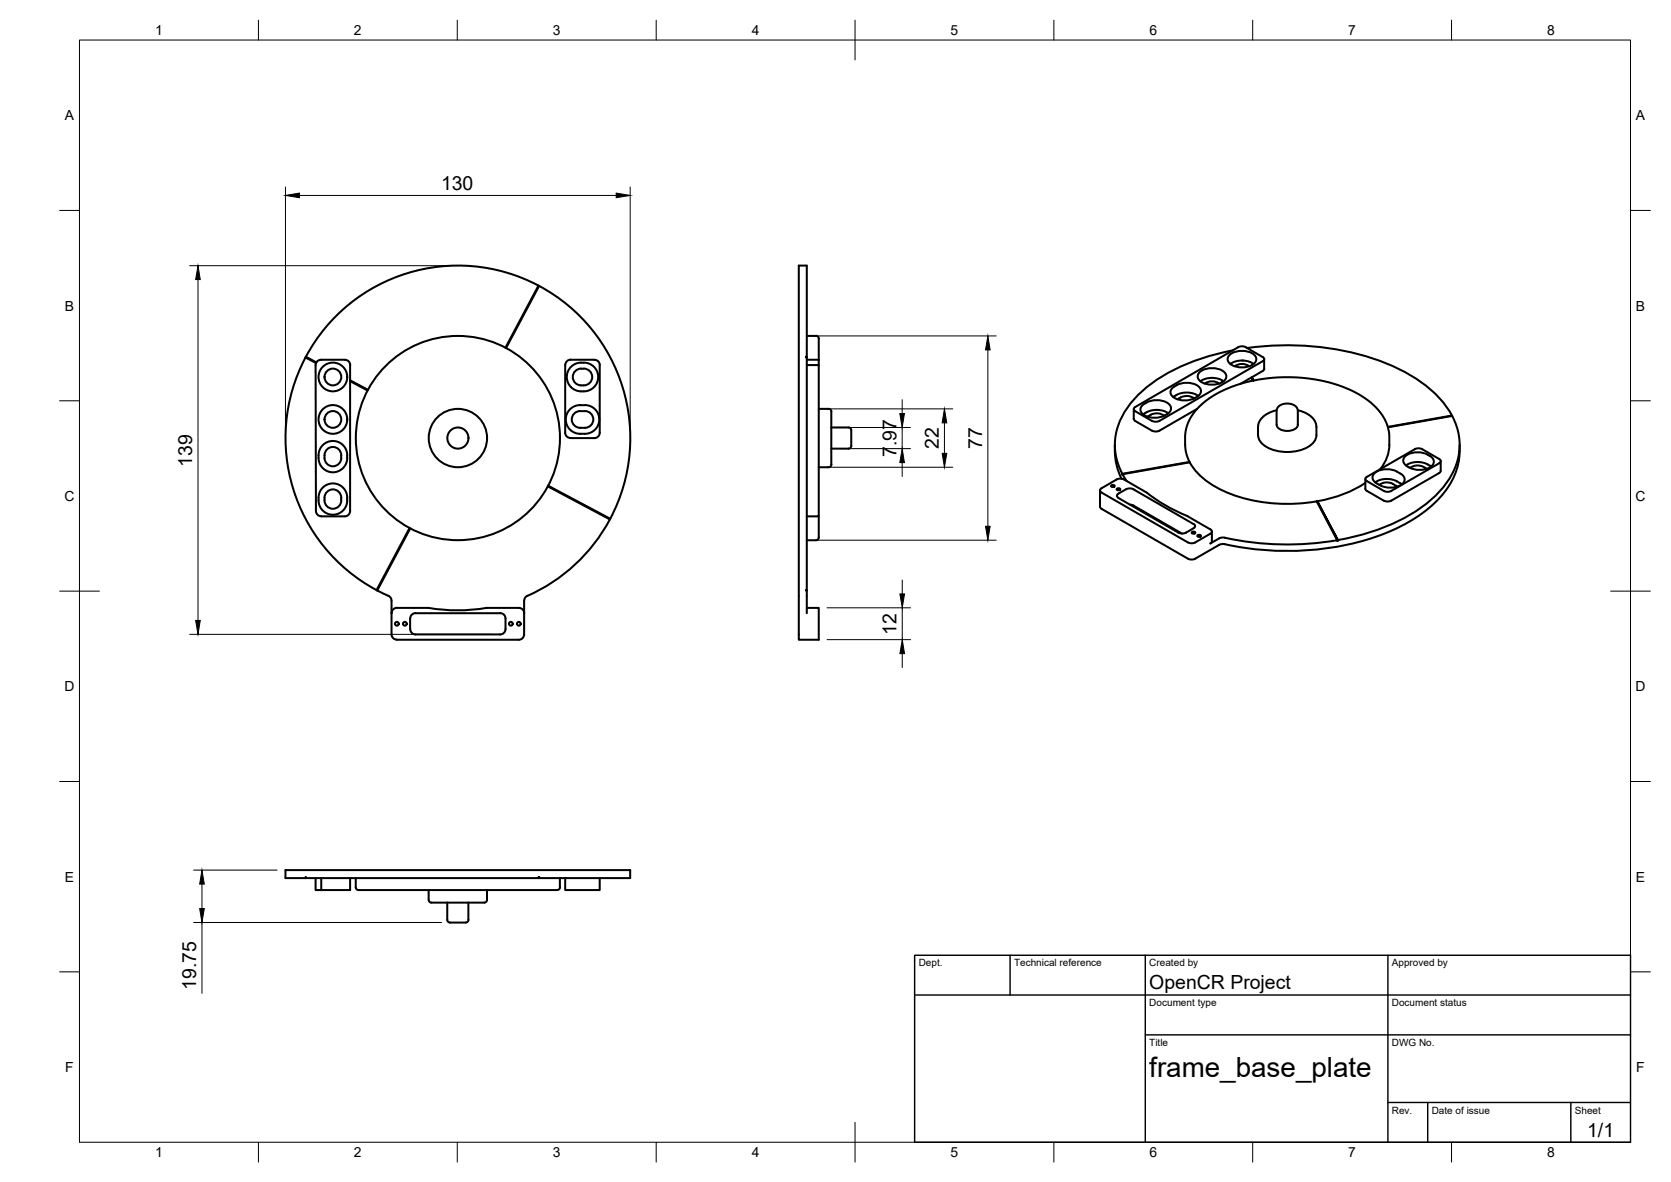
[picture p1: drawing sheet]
<svg xmlns="http://www.w3.org/2000/svg" width="420mm" height="297mm" viewBox="0 0 420 297" stroke-linecap="round" stroke-linejoin="round" font-family="sans-serif">
<!-- layer: Visible -->
<g fill="none" stroke="#000" stroke-width=".51">
<path d="M135.4 71.8l-8.3 15.6M135.4 71.8a43.3 43.3 0 0 0-58.6 18M135.4 71.8a43.3 43.3 0 0 1 18 58.5M135.6 71.9l-8.3 15.6M76.8 89.8l2.7 1.4M76.8 89.8a43.3 43.3 0 0 0 18.1 58.6M76.9 89.6l2.6 1.5M79.4 91.7v36.7a1.36 1.36 0 0 0 1.4 1.4h5.9a1.33 1.33 0 0 0 1.3-1.4v-36.7M88 95.6l4.5 2.3M88 95.8l4.4 2.3M88.1 91.7a1.33 1.33 0 0 0-1.4-1.3h-5.9a1.37 1.37 0 0 0-1.4 1.3M142.7 90.6l.7-.2h6.1a1.3 1.3 0 0 1 1.3 1.3v17.1a1.34 1.34 0 0 1-1.3 1.3h-6a1.34 1.34 0 0 1-1.4-1.3v-17.1l.1-.4z"/>
<path d="M146.1 91.2a3.7 3.7 0 0 1 4.3 3.5 3.7 3.7 0 0 1-4.3 3.6M146.1 92.7a2.18 2.18 0 0 1 2.8 2 2.18 2.18 0 0 1-2.8 2.1M146.1 91.1a3.6 3.6 0 0 0-3.6 3.6 3.6 3.6 0 0 0 3.6 3.6M146.1 92.6a2.11 2.11 0 0 0-2.1 2.1 2.11 2.11 0 0 0 2.1 2.1M202.6 89.6h.3v.2h-.3zM202.9 89.6v-22.9h-2v94.1h5v-8h-3M202.9 89.8v58.5M202.9 84.4h2.3a1.38 1.38 0 0 1 .7 1.8v4.2M202.9 91.7h3v38.1h-3M202.9 90.4h3M205.9 90.4v1.3M295.4 97.1a1.56 1.56 0 0 0-1.1 1.4 1.56 1.56 0 0 0 1.1 1.5 5.6 5.6 0 0 0 5.1 0"/>
<path d="M295.4 97.1a5.1 5.1 0 0 1 6.4 .5 1.77 1.77 0 0 1-1.4 2.4M301.3 99.5a5.5 5.5 0 0 0-6.3 .3M301.7 93.5a5 5 0 0 1 6.5 .4 1.75 1.75 0 0 1-1.5 2.4 5 5 0 0 1-5.4-1 1.36 1.36 0 0 1 .4-1.8zM301.8 95.8a5.4 5.4 0 0 1 5.9 0M303 96.4a3.1 3.1 0 0 1 3.5 0M309.2 89.2a5 5 0 0 1 6.5 .4 1.75 1.75 0 0 1-1.4 2.4 5 5 0 0 1-5.4-1.1 1.36 1.36 0 0 1 .3-1.7zM309.4 91.5a5.4 5.4 0 0 1 5.8 0M310 88.1a47.7 47.7 0 0 0-22.7 10.1 18.6 18.6 0 0 0-7 14.1 15.7 15.7 0 0 0 1.9 6.8M310.5 92a3.1 3.1 0 0 1 3.6 0M313.6 87.5a68.7 68.7 0 0 1 38.1 5.2 29.8 29.8 0 0 1 13.4 11.7M314.8 95h-.1M315 95.7l-.4-.8-2.7 1.5"/>
<path d="M315.2 95.6l-.4-.8 .3 .8M317.5 89.7l-4.2-2.4a2.06 2.06 0 0 0-2 0l-26.1 15.2v.6l.3 .2 4.1 2.5M317.5 93.2l-2.7 1.6M317.5 90.8l-26 15M317.5 89.7l.4 .6-.4 .5M317.9 90.3v2.4M317.9 92.7l-.4 .5M81.2 111.9a3.6 3.6 0 0 1 4.2-.7 3.6 3.6 0 0 1 1.9 3.9 3.6 3.6 0 0 1-4 3.6 3.6 3.6 0 0 1-3.2-4.3 3.6 3.6 0 0 1 1.1-2.5zM82.2 112.9a2.17 2.17 0 0 1 2.6-.3 2.17 2.17 0 0 1 1 2.5 2.15 2.15 0 0 1-2.5 2.1 2.15 2.15 0 0 1-1.7-2.8l.1-.5zM145.9 101.8h1.2M145.9 103.3h1.2M145.9 103.3a2.11 2.11 0 0 0-2.1 2.1 2.11 2.11 0 0 0 2.1 2.1"/>
<path d="M145.9 101.8a3.6 3.6 0 0 0-3.6 3.6 3.6 3.6 0 0 0 3.6 3.6M147.1 101.8a3.6 3.6 0 0 1 3.6 3.6 3.6 3.6 0 0 1-3.6 3.6h-1.2M147.1 103.3a2.11 2.11 0 0 1 2.1 2.1 2.11 2.11 0 0 1-2.1 2.1h-1.2M205.9 102.8h2.5a.67 .67 0 0 1 .6 .6M209 103.4v13.4M209 107.4h4.4a1.2 1.2 0 0 1 .6 1.6v2.2a1.22 1.22 0 0 1-.6 1.5h-4.4M209 116.8a.67 .67 0 0 1-.6 .6h-2.5M280.3 111.8v1.6M280.3 113.4a15.4 15.4 0 0 0 1.7 6.9M282.2 119.2l.1 .1M282.2 119.3v-.1l16.9-3a19.8 19.8 0 0 0 11.6 8.4 42.5 42.5 0 0 0 20.4 1.4M282.3 119.2l1 1.7"/>
<path d="M285.1 102.8v2.5M287.3 101.8a5.2 5.2 0 0 1 7 .2 1.77 1.77 0 0 1-1.4 2.4 5 5 0 0 1-6-.8 1.36 1.36 0 0 1 .4-1.8zM288.9 104.5l-.3 .2M289.7 105.8l1.1 .2 .8-.2M292.7 104.5a3.2 3.2 0 0 0-3.8 0M293.8 103.9a5.6 5.6 0 0 0-6.4 .2M298 111.8l.1-3.4 .9-2.8 2-2.8 2.6-2.3 3.2-2 4.1-1.7 5.1-1.3 5.5-.7h4.3l5.5 .7 5.2 1.3 4 1.7 2.7 1.5 1.5 1.2 2.2 2.3 1.7 2.8 .5 1.7 .2 1.5a11.1 11.1 0 0 1-2.2 8.4M298 111.8l.2 1.9 .9 2.4M299.1 116.2l-16.9 2.9v.1M300.2 100.1a3.2 3.2 0 0 0-4.1 .3M301 102.8l-9.4 5.4-.8 .2-1.1-.2-4.2-2.4-.4-.5M316.3 109.3a4.2 4.2 0 0 0 3 3.5 11.2 11.2 0 0 0 10.3-1 3.3 3.3 0 0 0 1.4-2.5"/>
<path d="M321 106.8v-3.6l.2-.6 .8-.8 1.3-.4 1.5 .2 1.3 .8 .2 .8v3.6M321 103.1l-2.4 .9-1.5 1.3-.7 1.5-.1 2.6M321 106.8a2.34 2.34 0 0 0 2.7 1.5 2.34 2.34 0 0 0 2.6-1.5M326.3 103.1l2.2 .8 1.6 1.2 .9 1.7v2.6M349 107.4l16.1-2.9a15.6 15.6 0 0 1-2.5 18.3 40.6 40.6 0 0 1-20.4 11.6l-5.8 1.3M352.1 119a1.56 1.56 0 0 1 1.1 1.5 1.56 1.56 0 0 1-1.1 1.5 5.7 5.7 0 0 1-6.8-1.3 1.75 1.75 0 0 1 1.4-2.5 5.7 5.7 0 0 1 5.4 .8M353.5 117a5.5 5.5 0 0 1 6 0M354.6 117.6a3.2 3.2 0 0 1 3.8 0M358.4 117.6l.3 .2M359.5 114.5a1.56 1.56 0 0 1 1 1.5 1.56 1.56 0 0 1-1 1.5 5.4 5.4 0 0 1-6.5-1.1 1.75 1.75 0 0 1 1.5-2.4 5.6 5.6 0 0 1 5 .5M359.5 117l.3 .2M362.2 115.9l.1 2.4-.2 .4-12.3 7.1"/>
<path d="M365.1 104.5v-.1l-16.1 2.9M367 113.4a18.4 18.4 0 0 1-6.8 13.5 48.1 48.1 0 0 1-23.4 10.4 77.2 77.2 0 0 1-29.6-.6l-.7 .2-6 3.5M367 111.8v1.6M80.1 125.7a3.6 3.6 0 0 0 3.6 3.7 3.6 3.6 0 0 0 3.6-3.7M80.1 125.8a3.7 3.7 0 0 1 3.6-4.3 3.7 3.7 0 0 1 3.6 4.3M81.6 125.7a2.11 2.11 0 0 0 2.1 2.2 2.11 2.11 0 0 0 2.1-2.2M81.6 125.8a2.18 2.18 0 0 1 2.1-2.8 2.18 2.18 0 0 1 2.1 2.8M103 132.7l-8.3 15.6M103.1 132.8l-8.3 15.6M137.7 122.2l15.6 8.3M137.8 122.1l15.6 8.3M153.4 130.3a43.7 43.7 0 0 1-21.1 19.6l-.5 1.1"/>
<path d="M205.9 129.8v4.1a1.39 1.39 0 0 1-.7 1.8l-2.3 .1M276.6 127.3l.4 .6 21.7 12.5 .7 .2 1.2-.2M276.6 123.2v4.1M279.4 122.1l.5-.2 .4 .3-.6 .2zM280.8 122.9l.6-.2 .3 .3-.6 .2zM283.3 120.9h.1M284.2 126.8l.8 .2 12.2 7.1M296.3 133.9l1.2 .2 .7-.2M298.6 129.7l5.7 3.3M298.6 129.7a42 42 0 0 1-10.4-6l-5.6-3.2-.7-.2-1.2 .2-3.7 2.2-.4 .5 .4 .6 21.7 12.5 .7 .2 1.2-.2M299.6 133.8l.6-.2 .4 .3-.6 .2zM300.1 131.7l-15.4-8.9h-1.2l-2.6 1.5v.6l.3 .2 15.1 8.8"/>
<path d="M300.1 131.7l.3 .2v.6l-2.2 1.4M301 134.6l.6-.2 .4 .3-.6 .2zM304.3 134.1l-3.8 2.2M304.3 133l.4 .6-.4 .5M304.7 133.6v2.4M304.7 136l-.4 .6M331.1 126l5.1 9.9h.2M331.2 126l5.2 9.9-5.1-9.9M331.3 126h-.2M336.2 135.8a77.1 77.1 0 0 1-29-.7l-2.9 1.5M343.3 120.4v2.4l.2 .4 4.4 2.6M343.3 121.3a30.9 30.9 0 0 1-12 4.7"/>
<path d="M343.7 120.9l-.4-.5 .4-.6 12.4-7.1h.8l.7 .2 4.6 2.7v.6l-.3 .2-12.1 7M343.7 120.9l4.6 2.6 .8 .1 .8-.2M345.8 121.2a5.5 5.5 0 0 1 6.3 .3M346.9 121.9a3.5 3.5 0 0 1 4.5 .4M348 125.8l1.1 .2 .8-.2M352.1 121.5l.4 .2M94.9 148.4l2.3 1.1a1.51 1.51 0 0 1 1.2 1.5M98.4 151v8.4a1.33 1.33 0 0 0 1.4 1.3M103.7 154.3l.8-.2h21.3a1.33 1.33 0 0 1 1.3 1.3v2.7a1.34 1.34 0 0 1-1.3 1.3h-21.3a1.36 1.36 0 0 1-1.4-1.3v-2.7l.1-.4zM131.8 151v8.4a1.34 1.34 0 0 1-1.3 1.4h-30.7M131.8 154.1a1.33 1.33 0 0 0-1.3-1.3h-8.2a43.6 43.6 0 0 1-14.6 0l-7.9-.1a1.33 1.33 0 0 0-1.3 1.4M202.6 148.3l.3 .1z"/>
<path d="M202.9 148.4v5.7M76.8 220.5l.1 .2zM76.8 220.7h-5v-2h86.7v2h-22.9M76.9 220.7h58.5M79.4 220.7v3h1.4v-3M88 220.7v3h-7.2M89.5 223a.67 .67 0 0 0 .6 .7M89.5 220.7v2.3M107.8 223.7v2.5a.67 .67 0 0 0 .7 .6M112.5 226.8v4.4a.67 .67 0 0 0 .6 .6M117.8 226.8v4.4a1.2 1.2 0 0 1-1.6 .6h-3.1M122.4 223.7v2.5a1.3 1.3 0 0 1-1.6 .6h-12.3"/>
<path d="M135.4 220.5h.2v.2h-.2zM140.8 220.7v2.3M140.8 223a1.31 1.31 0 0 1-1.7 .7h-49M142.1 220.7v3h8.7v-3"/>
<circle cx="83.7" cy="94.7" r="3.6"/>
<circle cx="83.7" cy="94.7" r="2.11"/>
<circle cx="83.7" cy="105.4" r="3.6"/>
<circle cx="83.7" cy="105.4" r="2.11"/>
<circle cx="115.1" cy="110.1" r="25.7"/>
<circle cx="115.1" cy="110.1" r="7.3"/>
<circle cx="115.1" cy="110.1" r="2.66"/>
<circle cx="99.8" cy="156.8" r=".48"/>
<circle cx="101.8" cy="156.8" r=".48"/>
<circle cx="128.4" cy="156.8" r=".48"/>
<circle cx="130.5" cy="156.8" r=".48"/>
</g>
<!-- layer: BORDER -->
<g fill="none" stroke="#000" stroke-width=".25">
<path d="M20 10.1h390v276.9h-390zM65 5.1v5M115 5.1v5M165 5.1v5M215 5.1v10M265 5.1v5M315 5.1v5M365 5.1v5M15 52.9h5M410 52.9h5M15 100.7h5M410 100.7h5"/>
<path d="M15 148.6h10M405 148.6h10M15 196.4h5M410 196.4h5M15 244.2h5M410 244.2h5M65 287v5M115 287v5M165 287v5M215 282.1v9.9M265 287v5M315 287v5"/>
<path d="M365 287v5"/>
</g>
<!-- layer: TITLEBLOCK -->
<path d="M230 240.1h180v46.9h-180zM230 250h180M254 240.1v9.9M288 240.1v46.9M349 240.1v46.9M288 260.1h122M349 277.1h61M359 277.1v9.9M395 277.1v9.9" fill="none" stroke="#000" stroke-width=".36"/>
<!-- layer: FD_Dimensions -->
<g fill="none" stroke="#000" stroke-width=".25">
<path d="M71.8 47v61M75.3 49.1h79.6M158.5 47v61M47.7 66.8h65.3M49.8 70.3v85.6M205 84.4h45.5M248.4 87.9v44.4M208 117.4h31.6M208 102.8h31.6M211.1 112.7h17.8M211.1 107.4h17.8M226.8 100.4v3.5"/>
<path d="M226.8 107.4v5.3M226.8 116.3v3.4M237.5 106.3v7.6M205 135.7h45.5M47.7 159.4h76M208 152.7h21M226.9 145.8v3.5M226.9 152.7v8M208 160.7h21M226.9 164.3v3.5M48.7 218.7h21M48.7 231.8h62.3"/>
<path d="M50.8 222.2v6.1M50.8 231.8v17.8"/>
</g>
<g fill="#000" stroke="#000" stroke-width=".25">
<path d="M71.8 49.1l3.5-.6v1.2zM154.9 48.5l3.6 .6-3.6 .6zM49.8 66.8l.6 3.5h-1.2zM248.4 84.4l.6 3.5h-1.2zM226.8 112.7l.6 3.6h-1.1zM226.3 103.9h1.1l-.6 3.5zM236.9 113.9h1.2l-.6 3.5zM237.5 102.8l.6 3.5h-1.2zM247.8 132.3h1.2l-.6 3.4zM49.2 155.9h1.2l-.6 3.5zM226.3 149.3h1.1l-.5 3.4zM226.9 160.7l.5 3.6h-1.1z"/>
<path d="M50.8 218.7l.6 3.5h-1.2zM50.2 228.3h1.2l-.6 3.5z"/>
</g>
<text font-size="7" x="289" y="270.6">frame_base_plate</text>
<g font-size="4.9">
<text x="110.9" y="47.7">130</text>
<text x="236.1" y="112.8" transform="rotate(-90 236.1 112.8)">22</text>
<text x="247" y="112.8" transform="rotate(-90 247 112.8)">77</text>
<text x="48.3" y="117.3" transform="rotate(-90 48.3 117.3)">139</text>
<text x="225.4" y="114.9" transform="rotate(-90 225.4 114.9)">7.97</text>
<text x="225.4" y="159.6" transform="rotate(-90 225.4 159.6)">12</text>
<text x="49.3" y="248.8" transform="rotate(-90 49.3 248.8)">19.75</text>
<text x="289" y="248.5">OpenCR Project</text>
<text x="399.1" y="285.7">1/1</text>
</g>
<g font-size="3.5">
<text x="39" y="8.8">1</text>
<text x="89" y="8.8">2</text>
<text x="139" y="8.8">3</text>
<text x="189" y="8.8">4</text>
<text x="239" y="8.8">5</text>
<text x="289" y="8.8">6</text>
<text x="339" y="8.8">7</text>
<text x="389" y="8.8">8</text>
<text x="16.3" y="30.2">A</text>
<text x="411.3" y="30.2">A</text>
<text x="16.3" y="78">B</text>
<text x="411.3" y="78">B</text>
<text x="16.2" y="125.9">C</text>
<text x="411.2" y="125.9">C</text>
<text x="16.2" y="173.7">D</text>
<text x="411.2" y="173.7">D</text>
<text x="16.3" y="221.6">E</text>
<text x="411.3" y="221.6">E</text>
<text x="16.4" y="269.4">F</text>
<text x="411.4" y="269.4">F</text>
<text x="39" y="290.8">1</text>
<text x="89" y="290.8">2</text>
<text x="139" y="290.8">3</text>
<text x="189" y="290.8">4</text>
<text x="239" y="290.8">5</text>
<text x="289" y="290.8">6</text>
<text x="339" y="290.8">7</text>
<text x="389" y="290.8">8</text>
</g>
<g font-size="2.5">
<text x="231" y="242.9">Dept.</text>
<text x="255" y="242.9">Technical reference</text>
<text x="289" y="242.9">Created by</text>
<text x="350" y="242.9">Approved by</text>
<text x="289" y="252.8">Document type</text>
<text x="350" y="252.8">Document status</text>
<text x="289" y="262.9">Title</text>
<text x="350" y="262.9">DWG No.</text>
<text x="350" y="279.9">Rev.</text>
<text x="360" y="279.9">Date of issue</text>
<text x="396" y="279.9">Sheet</text>
</g>
</svg>
